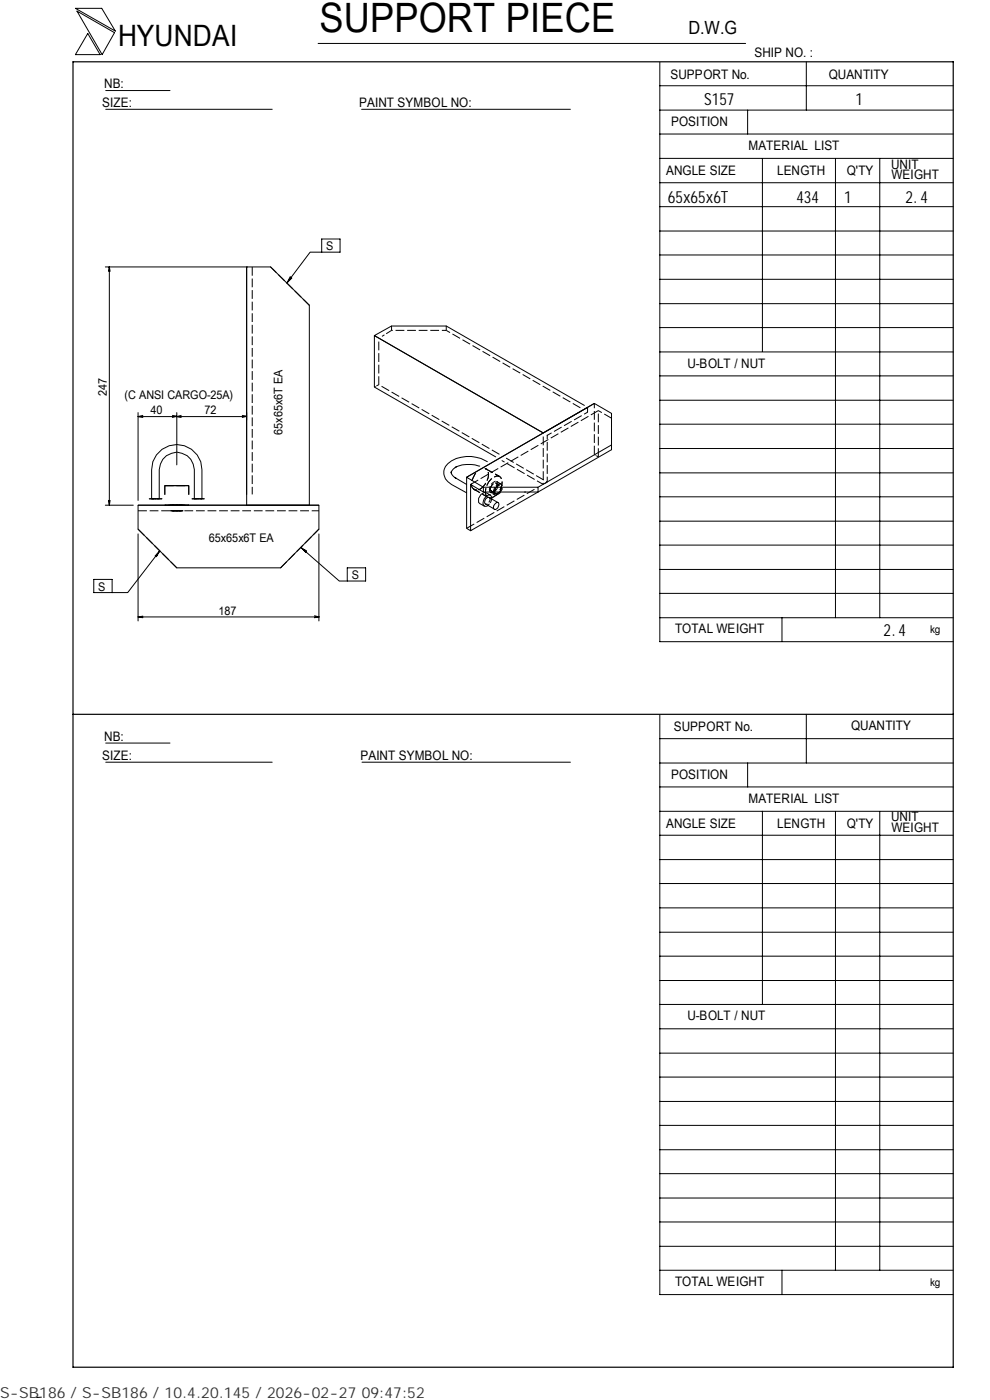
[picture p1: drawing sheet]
<svg xmlns="http://www.w3.org/2000/svg" width="210mm" height="297mm" viewBox="0 0 210 297" stroke-linecap="round" stroke-linejoin="round" font-family="sans-serif">
<g fill="none" stroke="#000" stroke-width=".21">
<path d="M16 1.8h5.6l2.9 4.8zM16.3 2.4l8 4.5-2.6 4.7zM18.6 7.1l2.6 4.5h-5.2zM22.4 19.2h13.7M67.5 9.2h90.6M139.9 18.2h62.3M139.9 13.2v122.9h62.3M171 13.1v10.3M22.4 23.2h35.3M76.7 23.2h44.3M139.9 38.8h62.3M139.9 33.6h62.3"/>
<path d="M139.9 28.4h62.3M139.9 23.4h62.3M158.6 23.4v5M161.7 33.6v41M177.2 33.7v97.4M186.6 33.7v97.4M22.3 56.6h30.2M23.2 56.6l-.2 1M23.2 56.6l.2 1M23.2 56.6v50.6M52.3 56.6v50.6h13.3v-42.4l-8.2-8.2h-5.1v48.3M61.4 59.2l.1 .1"/>
<path d="M61.5 58.7l.4 .3-1 1zM68.2 50.7h3.9v2.8h-3.9zM68.2 53.5h-2.4l-4.9 6.5M139.9 59.3h62.3M139.9 54.1h62.3M139.9 49h62.3M139.9 43.8h62.3M139.9 79.7h62.3M139.9 74.7h62.3M139.9 69.5h62.3M139.9 64.4h62.3M29.3 87.5v18.7"/>
<path d="M29.3 88.4l1 .2M30.3 88.1l-1 .3M36.6 88.1l.9 .2-.9 .3M37.5 87.5v11.1M38.4 88.1l-.9 .3 .9 .2M51.4 88.1l.9 .2-.9 .3M52.3 88.4h-23M96.8 99a1.38 1.38 0 0 0-1.1 1.5M101.8 98.9h-.2a6.9 6.9 0 0 0-5 .2M103.4 97.9a7.3 7.3 0 0 0-8.4 .5 2.66 2.66 0 0 0 .7 4.4l3.3 1.8M115.2 91.9l-35.8-20.7v10.9l25.7 14.8M115.9 92.3l.2 .1"/>
<path d="M123.9 86l-29.3-16.8h-11.6l-3.6 2 35.8 20.7 9.4-5.5M126.1 85.6l-27.1 15.7 27.1-15.7 3.6 2.1v7.7l-29.9 17.2v-9.8l2.7 1.6M129.7 94.4l-15.6 9M139.9 95.2h62.3M139.9 90h62.3M139.9 84.9h62.3M22.3 107.2h6M23 106.2l.2 1M23.4 106.2l-.2 1M29.3 107.2h38.3v5.1l-8.1 8.2h-22l-8.2-8.2zM29.3 113.3v18.4M29.3 107.2h38.3"/>
<path d="M31.7 105.8h2.7M32.2 105.8v-6.2a5.3 5.3 0 0 1 5.3-5.3 5.3 5.3 0 0 1 5.3 5.3v6.2M33.2 117.6l.1 .2M33.8 105.8v-6.2a3.7 3.7 0 0 1 3.7-3.7 3.7 3.7 0 0 1 3.7 3.7v6.2M33.9 116.9l-6.8 8.8h-3.3M33.9 116.9l-.7 1.2-.3-.2zM35 104.9v-1.9h5v1.9M40.7 105.8h2.6M63.8 116.2l8.2 7.1h1.6M63.8 116.2l1.2 .7-.2 .3zM64.7 116.7l-.2 .1M67.6 113.3v18.4"/>
<path d="M95.7 100.2l.5 .9 .6 .4M96.5 101.3l2.5 1.5M102.5 103.4l-3.5-2.1v10.8l.8 .5M102.5 103.4h11.6v1h-11.6zM104 105.1l-.9-.5a1.56 1.56 0 0 0-1.6 2l1.2 .7M104.3 105.8a.62 .62 0 0 0-.2-.6 .62 .62 0 0 0-.7-.1 1.63 1.63 0 0 0-.7 2.2l.3 .1 .5-.2M104.6 104.4l.3 .6a1.27 1.27 0 0 0 1.3-.6M104.6 104.5l.4 .1M104.9 104.4l.3 .4 .8-.4M105 106.9l.2-.2h.5a1.15 1.15 0 0 1-.7 1.4l-.4-.4zM105.6 106.6l-2-1.1a1 1 0 0 0-.7 1.3l1.8 1.1M111.2 104.4h.3"/>
<path d="M139.9 100.3h62.3M139.9 115.6h62.3M139.9 110.6h62.3M139.9 105.4h62.3M19.9 122.9h3.9v2.8h-3.9zM29.3 130.9l1 .2M29.3 130.9h38.3M30.3 130.7l-1 .2M66.7 130.6l.9 .3M67.6 130.9l-.9 .2M73.6 120.5h3.9v2.8h-3.9zM139.9 131.1h62.3"/>
<path d="M139.9 125.9h62.3M139.9 120.8h62.3M165.9 131.1v5M22.4 157.6h13.7M139.9 151.7v122.9h62.3M139.9 156.7h62.3M171 151.5v10.4M22.4 161.7h35.3M76.8 161.7h44.2M139.9 177.2h62.3M139.9 172.1h62.3M139.9 167h62.3"/>
<path d="M139.9 161.9h62.3M158.6 161.9v5.1M161.7 172.1v41M177.2 172.2v97.3M186.6 172.2v97.3M139.9 182.4h62.3M139.9 197.8h62.3M139.9 192.6h62.3M139.9 187.4h62.3M139.9 218.3h62.3M139.9 213.1h62.3M139.9 208h62.3"/>
<path d="M139.9 202.9h62.3M139.9 238.7h62.3M139.9 233.7h62.3M139.9 228.5h62.3M139.9 223.4h62.3M139.9 259.2h62.3M139.9 254.2h62.3M139.9 249h62.3M139.9 243.9h62.3M139.9 269.5h62.3M139.9 264.4h62.3M165.9 269.5v5.1"/>
<path d="M8.8 296.4l-1 .1"/>
</g>
<g fill="none" stroke="#000" stroke-width=".21" stroke-dasharray="1.9 .6" stroke-linecap="butt">
<path d="M53.5 56.6v48.3M65.6 64.8l-8.2-8.2M80.3 72.5v9.1l25.7 14.8M94.6 69.2v.9h-11.6v-.9M102.9 99.4l2.9 1.6M107.3 97.2l8.8 5.1M115.2 92.6v10.2l-8.8-5.1M123.1 86.5l-28.5-16.4M124.6 86.4v1.1l-8.5 4.9v9.9l-.9 .5M126.1 96.4v-10.8M129.7 95.4v-7.7M29.3 108.4h38.3"/>
<path d="M29.3 112.3l8.2 8.2M35 103h5M35 107.2h5M40 107.2h-5M99 112.1l15.1-8.7M99.8 102.8l27.1-15.7v9.8M100.2 103.5l3.1 1.9M100.9 100.4l-.2 .2a2.87 2.87 0 0 0-.5 2.9M101.8 103.8a3.8 3.8 0 0 0 1.7-3.7l-.2-.5-.4-.2M104.3 105.6a3.5 3.5 0 0 0 2.1-3.9l-.2-.4a1.43 1.43 0 0 0-2.1 .4 4.2 4.2 0 0 0-1.2 2.8M104.6 104.5l-.5-.4 .3 .2a1.36 1.36 0 0 0 .9-1.8l-.2-.1M104.7 104.5a1.71 1.71 0 0 0 .7-2.3l.8 .5-.2-.1-.4 .2"/>
<path d="M104.9 104.4a1.2 1.2 0 0 1 1.3-1.4l.1 .5-.3 .9M59.5 120.5l8.1-8.2"/>
</g>
<path d="M36.5 108.4h2M36.5 107.2h2M38.5 107.2h-2M38.5 108.4h-2M104.6 104.4a1.87 1.87 0 0 1 1-1.6" fill="none" stroke="#000" stroke-width=".21" stroke-dasharray="1.1 .3" stroke-linecap="butt"/>
<g fill="none" stroke="#000" stroke-width=".21" stroke-dasharray=".8 .3" stroke-linecap="butt">
<path d="M32.2 105.8h1.6M33.8 105.8h-1.6M36.1 107.2h1.4M36.1 108.4h1.4M37.5 108.4h-1.4M37.5 107.2h-1.4M37.5 107.2h1.4M37.5 108.4h1.4M38.9 108.4h-1.4M38.9 107.2h-1.4M41.2 105.8h1.6M42.8 105.8h-1.6"/>
<path d="M100.4 103.7l.3 .3 1.1-.2"/>
</g>
<path d="M124.6 87.5l-.2-.2M95.7 100.5v-.3M96.8 101.5l-.3-.2" fill="none" stroke="#000" stroke-width=".21" stroke-dasharray=".2 .1" stroke-linecap="butt"/>
<path d="M80.3 81.6l-.9 .5" fill="none" stroke="#000" stroke-width=".21" stroke-dasharray=".6 .2" stroke-linecap="butt"/>
<path d="M83 70.1l-2 1.3M40.7 105.8h2.6M103.6 105.5l.3 .1a1.12 1.12 0 0 1-.9 1.4l-.1-.2M104 104.5a1.63 1.63 0 0 1 .7-2.2" fill="none" stroke="#000" stroke-width=".21" stroke-dasharray="1.4 .4" stroke-linecap="butt"/>
<path d="M102.9 104.5a1 1 0 0 0 1.4 1.1" fill="none" stroke="#000" stroke-width=".21" stroke-dasharray="1.2 .3" stroke-linecap="butt"/>
<path d="M129.7 88.7l-2.8-1.6M104.1 104.1a1.31 1.31 0 0 1 1-1.7l.9 .5" fill="none" stroke="#000" stroke-width=".21" stroke-dasharray="1.8 .6" stroke-linecap="butt"/>
<path d="M104.7 102.3l.4-.2 .3 .1" fill="none" stroke="#000" stroke-width=".21" stroke-dasharray=".4 .2" stroke-linecap="butt"/>
<path d="M106.2 104.4a1.25 1.25 0 0 0 0-1.7" fill="none" stroke="#000" stroke-width=".21" stroke-dasharray="1 .3" stroke-linecap="butt"/>
<path d="M104.3 105.8a1.79 1.79 0 0 1-.8 1.4M104.7 104.5h-.7l.9 .5" fill="none" stroke="#000" stroke-width=".21" stroke-dasharray=".9 .3" stroke-linecap="butt"/>
<path d="M126.9 96.9l-.8-.5" fill="none" stroke="#000" stroke-width=".21" stroke-dasharray=".5 .2" stroke-linecap="butt"/>
<path d="M31.7 105.8h2.7" fill="none" stroke="#000" stroke-width=".21" stroke-dasharray="1.5 .5" stroke-linecap="butt"/>
<path d="M96.6 99.1l-.1 .1 .3-.2M95.7 100.1v.2v-.2" fill="none" stroke="#000" stroke-width=".21" stroke-dasharray=".3 .1" stroke-linecap="butt"/>
<path d="M15.5 13.1h186.7v277h-186.7zM15.5 151.5h186.7" fill="none" stroke="#000" stroke-width=".25"/>
<text font-size="8.6" x="67.7" y="6.9">SUPPORT PIECE</text>
<text font-size="6.3" x="25.1" y="9.8">HYUNDAI</text>
<text font-size="3.9" x="146" y="7.3">D.W.G</text>
<g font-size="3.6">
<text x="149.4" y="22.4">S157</text>
<text x="181.4" y="22.4">1</text>
<text x="141.6" y="43.1">65x65x6T</text>
<text x="168.9" y="43.1">434</text>
<text x="179.1" y="43.1">1</text>
<text x="192" y="43.1">2.4</text>
<text x="187.4" y="135">2.4</text>
</g>
<text font-size="3.2" fill="#323232" x="0" y="296.6">S-SB186 / S-SB186 / 10.4.20.145 / 2026-02-27 09:47:52</text>
<g font-size="2.8">
<text x="142.2" y="16.8">SUPPORT No.</text>
<text x="160" y="12.2">SHIP NO. :</text>
<text x="175.8" y="16.7">QUANTITY</text>
<text x="21.7" y="22.8">SIZE:</text>
<text x="22.1" y="18.7">NB:</text>
<text x="76.2" y="22.8">PAINT SYMBOL NO:</text>
<text x="142.3" y="26.8">POSITION</text>
<text x="158.8" y="31.7">MATERIAL LIST</text>
<text x="189" y="35.8">UNIT</text>
<text x="141.3" y="37.2">ANGLE SIZE</text>
<text x="164.8" y="37.1">LENGTH</text>
<text x="179.6" y="37.1">Q'TY</text>
<text x="189.1" y="38">WEIGHT</text>
<text x="145.8" y="78">U-BOLT / NUT</text>
<text x="143.2" y="134.4">TOTAL WEIGHT</text>
<text x="142.9" y="155">SUPPORT No.</text>
<text x="180.5" y="154.9">QUANTITY</text>
<text x="21.7" y="161.3">SIZE:</text>
<text x="22.1" y="157.1">NB:</text>
<text x="76.5" y="161.2">PAINT SYMBOL NO:</text>
<text x="142.3" y="165.3">POSITION</text>
<text x="158.8" y="170.3">MATERIAL LIST</text>
<text x="141.3" y="175.7">ANGLE SIZE</text>
<text x="164.8" y="175.6">LENGTH</text>
<text x="179.6" y="175.6">Q'TY</text>
<text x="189" y="174.2">UNIT</text>
<text x="189.1" y="176.5">WEIGHT</text>
<text x="145.8" y="216.5">U-BOLT / NUT</text>
<text x="143.2" y="272.9">TOTAL WEIGHT</text>
</g>
<g font-size="2.5">
<text x="69.2" y="53">S</text>
<text x="22.7" y="84.1" transform="rotate(-90 22.7 84.1)">247</text>
<text x="26.4" y="84.8">(C ANSI CARGO-25A)</text>
<text x="31.9" y="87.8">40</text>
<text x="43.3" y="87.8">72</text>
<text x="59.9" y="92.3" transform="rotate(-90 59.9 92.3)">65x65x6T EA</text>
<text x="44.3" y="114.9">65x65x6T EA</text>
<text x="20.8" y="125.3">S</text>
<text x="74.6" y="122.8">S</text>
<text x="46.3" y="130.4">187</text>
</g>
<g font-size="2.3">
<text x="197.3" y="134.3">kg</text>
<text x="197.3" y="272.8">kg</text>
</g>
</svg>
